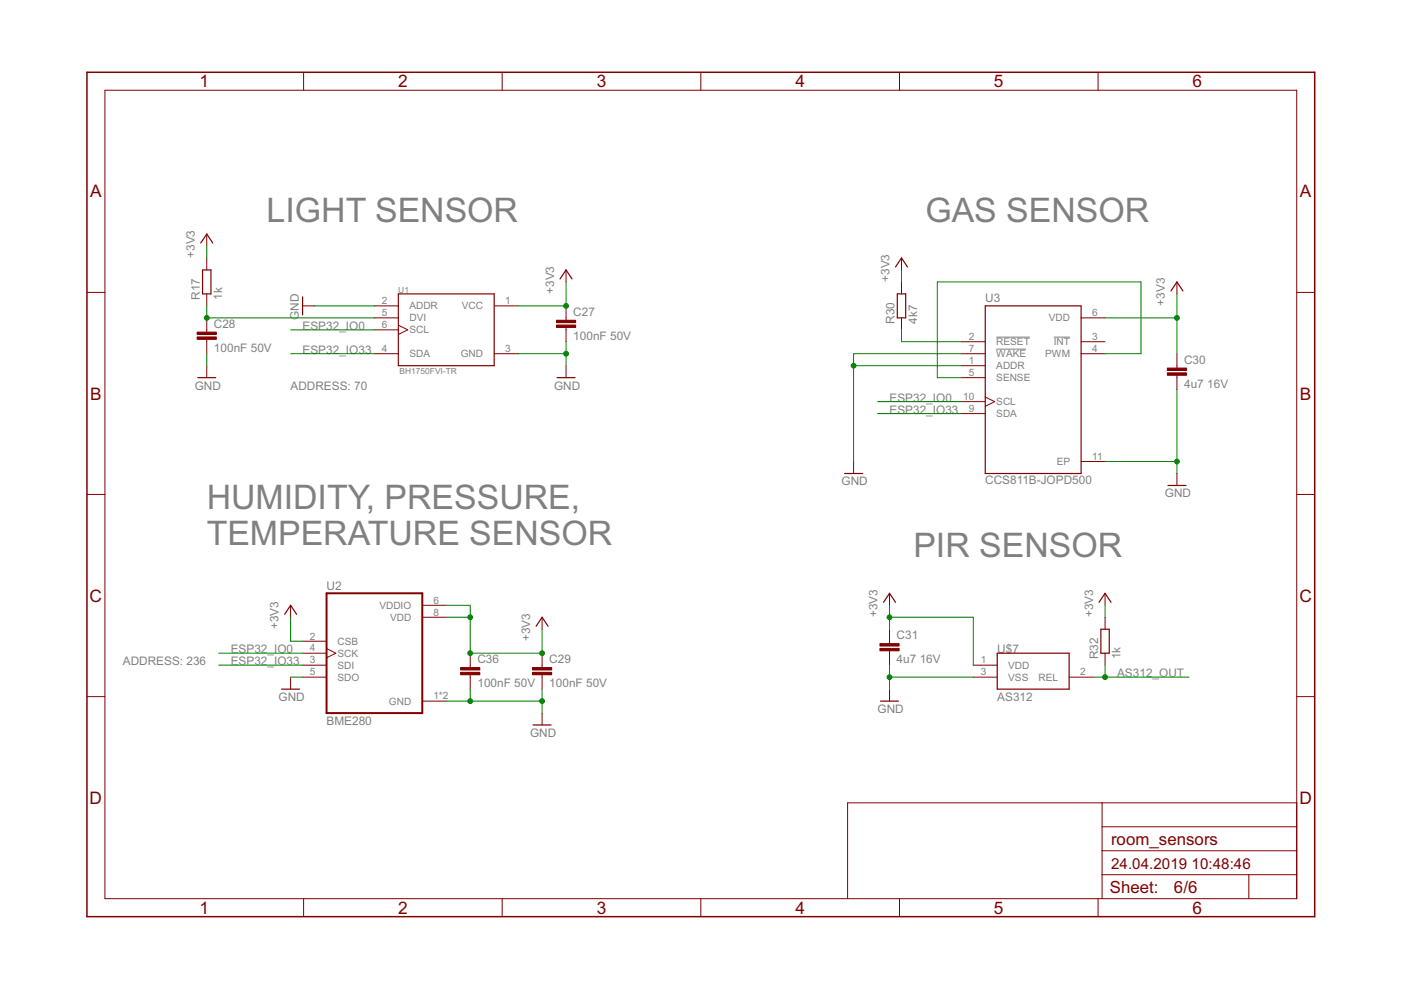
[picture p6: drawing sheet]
<svg xmlns="http://www.w3.org/2000/svg" width="297mm" height="210mm" viewBox="0 0 297 210" stroke-linecap="round" stroke-linejoin="round" font-family="sans-serif">
<path d="M211.2 71.5h7.2M211.2 74h6.4M223.4 71.5h3.5" fill="none" stroke="#808080" stroke-width=".21"/>
<g fill="none" stroke="#800000" stroke-width=".21">
<path d="M22.2 19.1h252.7v171.4h-252.7zM64.4 15.3v3.8M106.5 15.3v3.8M148.6 15.3v3.8M190.7 15.3v3.8M232.8 15.3v3.8M43.8 49.6v2.6M43.8 54.7v2.5M120 57.2v2.6M191.1 54.7v2.5M191.1 59.8v2.5M249.5 59.8v2.5"/>
<path d="M18.4 62h3.8M43.8 62.3v2.6M43.8 67.4v3M43.8 71.9v3.1M43.8 77.5v2.6M64.2 64.9h2.5M79.4 64.9h5.1M79.4 75h5.1M79.4 67.4h5.1M79.4 69.9h5.1M84.5 68.9l1.9 1-1.9 1M104.8 64.9h5.1"/>
<path d="M104.8 75h5.1M120 64.9v3M120 69.4v3.1M120 77.5v2.6M191.1 67.4v2.5M203.8 75h5.1M203.8 77.5h5.1M203.8 72.5h5.1M229.2 75h5.1M229.2 67.4h5.1M229.2 72.5h5.1M249.5 75v3"/>
<path d="M249.5 79.6v3M274.9 62h3.8M181 97.9v2.5M203.8 80.1h5.1M203.8 87.7h5.1M203.8 85.2h5.1M208.9 84.2l2 1-2 .9M229.2 97.9h5.1M18.4 104.8h3.8M249.5 100.4v2.5M274.9 104.8h3.8M61.6 128.3v2.6"/>
<path d="M64.2 136h5M64.2 138.5h5M69.2 137.5l2 1-2 1M89.5 130.9h5.1M89.5 128.3h5.1M99.7 138.5v3M114.9 130.9v2.5M114.9 138.5v3M188.6 125.8v2.5M188.6 133.4v3.1M188.6 138v3M234.3 125.8v2.5"/>
<path d="M234.3 130.9v2.5M234.3 138.5v2.5M18.4 147.7h3.8M61.6 143.6v2.5M64.2 143.6h5M64.2 141h5M89.5 148.7h5.1M99.7 143.1v3M114.9 143.1v3M114.9 151.2v2.5M188.6 146.1v2.6M206.4 143.6h5"/>
<path d="M206.4 141h5M226.7 143.6h5.1M274.9 147.7h3.8M233.7 170.2v20.3M233.7 175.3h41.2M274.9 170.2h-95.2v20.3M64.4 190.5v3.9M106.5 190.5v3.9M148.6 190.5v3.9M190.7 190.5v3.9M232.8 190.5v3.9M233.7 185.5h41.2"/>
<path d="M233.7 180.4h41.2M264.8 185.5v5"/>
</g>
<path d="M18.4 15.3h260.3v179.1h-260.3z" fill="none" stroke="#800000" stroke-width=".32"/>
<g fill="none" stroke="#800000" stroke-width=".25">
<path d="M42.6 51.5l1.2-1.9 1.3 1.9M42.9 57.2h1.8v5.1h-1.8zM118.7 59.1l1.3-1.9 1.3 1.9M189.9 56.6l1.2-1.9 1.3 1.9M64.2 62.9v3.9M84.5 62.3h20.3v15.2h-20.3zM190.2 62.3h1.8v5.1h-1.8zM208.9 64.9h20.3v35.5h-20.3zM248.3 61.7l1.2-1.9 1.3 1.9M41.9 80.1h3.8M118.1 80.1h3.8M179.1 100.4h3.8"/>
<path d="M247.6 102.9h3.8M60.3 130.2l1.3-1.9 1.3 1.9M113.7 132.8l1.2-1.9 1.3 1.9M187.3 127.7l1.3-1.9 1.3 1.9M211.4 138.5h15.3v7.6h-15.3zM233 127.7l1.3-1.9 1.3 1.9M233.4 133.4h1.8v5.1h-1.8zM59.7 146.1h3.8M113 153.7h3.8M186.7 148.7h3.8"/>
</g>
<path d="M69.2 125.8h20.3v25.4h-20.3z" fill="none" stroke="#800000" stroke-width=".42"/>
<g fill="#800000" stroke="#800000" stroke-width=".21">
<path d="M118 68.9h4v.5h-4z"/>
<path d="M118 67.9h4v.5h-4z"/>
<path d="M41.8 71.4h4.1v.5h-4.1z"/>
<path d="M41.8 70.4h4.1v.5h-4.1z"/>
<path d="M112.9 142.6h4.1v.5h-4.1z"/>
<path d="M112.9 141.5h4.1v.5h-4.1z"/>
<path d="M247.5 79.1h4.1v.5h-4.1z"/>
<path d="M247.5 78h4.1v.5h-4.1z"/>
<path d="M186.6 137.5h4v.5h-4z"/>
<path d="M186.6 136.5h4v.5h-4z"/>
<path d="M97.7 142.6h4v.5h-4z"/>
<path d="M97.7 141.5h4v.5h-4z"/>
</g>
<g fill="none" stroke="#008000" stroke-width=".21">
<path d="M43.8 52.2v2.5M120 59.8v5.1h-10.1M191.1 57.2v2.6M43.8 64.9v2.5h35.6M43.8 75v2.5M61.6 75h17.8M61.6 69.9h17.8M66.7 64.9h12.7M109.9 75h10.1M120 72.5v5M181 77.5h22.8M191.1 69.9v2.6h12.7"/>
<path d="M203.8 75h-22.8v22.9M234.3 67.4h15.2M234.3 75h7.6v-15.2h-43.2v20.3h5.1M249.5 62.3v12.7M186.1 87.7h17.7M186.1 85.2h17.7M234.3 97.9h15.2M249.5 82.6v17.8M46.4 138.5h17.8M61.6 130.9v5.1h2.6M94.6 128.3h5.1v10.2h15.2v-5.1M94.6 130.9h5.1"/>
<path d="M188.6 130.9h17.8v10.1M188.6 128.3v5.1M234.3 128.3v2.6M46.4 141h17.8M61.6 143.6h2.6M94.6 148.7h20.3M99.7 146.1v2.6M114.9 146.1v5.1M188.6 141v5.1M188.6 143.6h17.8M231.8 143.6h20.3M234.3 141v2.6"/>
</g>
<g fill="#008000" stroke="#008000" stroke-width=".21">
<circle cx="120" cy="64.9" r=".51"/>
<circle cx="114.9" cy="138.5" r=".51"/>
<circle cx="99.7" cy="130.9" r=".51"/>
<circle cx="99.7" cy="138.5" r=".51"/>
<circle cx="249.5" cy="67.4" r=".51"/>
<circle cx="188.6" cy="130.9" r=".51"/>
<circle cx="120" cy="75" r=".51"/>
<circle cx="114.9" cy="148.7" r=".51"/>
<circle cx="99.7" cy="148.7" r=".51"/>
<circle cx="181" cy="77.5" r=".51"/>
<circle cx="249.5" cy="97.9" r=".51"/>
<circle cx="188.6" cy="143.6" r=".51"/>
<circle cx="43.8" cy="67.4" r=".51"/>
<circle cx="234.3" cy="143.6" r=".51"/>
</g>
<g font-size="8" fill="#808080">
<text x="56.5" y="47.1">LIGHT SENSOR</text>
<text x="196.2" y="47.1">GAS SENSOR</text>
<text x="43.8" y="108">HUMIDITY, PRESSURE,</text>
<text x="43.8" y="115.6">TEMPERATURE SENSOR</text>
<text x="193.7" y="118.2">PIR SENSOR</text>
</g>
<g font-size="4.1" fill="#800000">
<text x="42.3" y="18.5">1</text>
<text x="84.4" y="18.5">2</text>
<text x="126.5" y="18.5">3</text>
<text x="168.6" y="18.5">4</text>
<text x="210.7" y="18.5">5</text>
<text x="252.9" y="18.5">6</text>
<text x="19.1" y="41.9">A</text>
<text x="275.6" y="41.9">A</text>
<text x="19.1" y="84.7">B</text>
<text x="275.6" y="84.7">B</text>
<text x="19" y="127.6">C</text>
<text x="275.5" y="127.6">C</text>
<text x="19" y="170.4">D</text>
<text x="275.5" y="170.4">D</text>
<text x="42.3" y="193.7">1</text>
<text x="84.4" y="193.7">2</text>
<text x="126.5" y="193.7">3</text>
<text x="168.6" y="193.7">4</text>
<text x="210.7" y="193.7">5</text>
<text x="252.9" y="193.7">6</text>
</g>
<g font-size="4" fill="#800000">
<text x="235.6" y="179.1">room_sensors</text>
<text x="235.3" y="189.4">Sheet:</text>
<text x="248.9" y="189.3">6/6</text>
</g>
<g font-size="3.6" fill="#800000">
<text x="235.6" y="184.2">24.04.2019</text>
<text x="252.6" y="184.2">10:48:46</text>
</g>
<g font-size="2.8" fill="#808080">
<text x="41.3" y="54.7" transform="rotate(-90 41.3 54.7)">+3V3</text>
<text x="188.6" y="59.8" transform="rotate(-90 188.6 59.8)">+3V3</text>
<text x="42.3" y="63.6" transform="rotate(-90 42.3 63.6)">R17</text>
<text x="47.1" y="63.6" transform="rotate(-90 47.1 63.6)">1k</text>
<text x="117.5" y="62.3" transform="rotate(-90 117.5 62.3)">+3V3</text>
<text x="208.9" y="64.1">U3</text>
<text x="247" y="64.8" transform="rotate(-90 247 64.8)">+3V3</text>
<text x="45.4" y="69.5">C28</text>
<text x="63.4" y="67.9" transform="rotate(-90 63.4 67.9)">GND</text>
<text x="64.1" y="69.9">ESP32_IO0</text>
<text x="121.5" y="67">C27</text>
<text x="189.6" y="68.7" transform="rotate(-90 189.6 68.7)">R30</text>
<text x="194.4" y="68.7" transform="rotate(-90 194.4 68.7)">4k7</text>
<text x="45.4" y="74.6">100nF 50V</text>
<text x="64.1" y="75">ESP32_IO33</text>
<text x="121.5" y="72.1">100nF 50V</text>
<text x="251.1" y="77.2">C30</text>
<text x="41.3" y="82.6">GND</text>
<text x="61.6" y="82.6">ADDRESS: 70</text>
<text x="117.5" y="82.6">GND</text>
<text x="251.1" y="82.2">4u7</text>
<text x="255.9" y="82.2">16V</text>
<text x="188.6" y="87.7">ESP32_IO33</text>
<text x="188.6" y="85.2">ESP32_IO0</text>
<text x="178.4" y="102.9">GND</text>
<text x="208.9" y="102.7">CCS811B-JOPD500</text>
<text x="247" y="105.5">GND</text>
<text x="69.2" y="125.1">U2</text>
<text x="186" y="130.9" transform="rotate(-90 186 130.9)">+3V3</text>
<text x="231.8" y="130.9" transform="rotate(-90 231.8 130.9)">+3V3</text>
<text x="59.1" y="133.4" transform="rotate(-90 59.1 133.4)">+3V3</text>
<text x="112.4" y="135.9" transform="rotate(-90 112.4 135.9)">+3V3</text>
<text x="190.1" y="135.6">C31</text>
<text x="26.1" y="141">ADDRESS: 236</text>
<text x="48.9" y="141">ESP32_IO33</text>
<text x="48.9" y="138.5">ESP32_IO0</text>
<text x="101.2" y="140.6">C36</text>
<text x="116.5" y="140.6">C29</text>
<text x="190.1" y="140.6">4u7</text>
<text x="195" y="140.6">16V</text>
<text x="211.4" y="138.5">U$7</text>
<text x="232.8" y="139.8" transform="rotate(-90 232.8 139.8)">R32</text>
<text x="236.8" y="143.6">AS312_OUT</text>
<text x="237.6" y="139.8" transform="rotate(-90 237.6 139.8)">1k</text>
<text x="59.1" y="148.6">GND</text>
<text x="101.2" y="145.7">100nF 50V</text>
<text x="116.5" y="145.7">100nF 50V</text>
<text x="211.4" y="148.6">AS312</text>
<text x="69.2" y="153.7">BME280</text>
<text x="186" y="151.2">GND</text>
<text x="112.4" y="156.3">GND</text>
</g>
<g font-size="2.4" fill="#808080">
<text x="80.9" y="64.5">2</text>
<text x="86.8" y="65.6">ADDR</text>
<text x="97.9" y="65.6">VCC</text>
<text x="107.1" y="64.5">1</text>
<text x="80.9" y="67">5</text>
<text x="80.9" y="69.6">6</text>
<text x="86.8" y="68.1">DVI</text>
<text x="86.8" y="70.7">SCL</text>
<text x="222.4" y="68.1">VDD</text>
<text x="231.6" y="67">6</text>
<text x="80.9" y="74.6">4</text>
<text x="86.8" y="75.8">SDA</text>
<text x="97.7" y="75.8">GND</text>
<text x="107.1" y="74.6">3</text>
<text x="205.4" y="77.2">1</text>
<text x="205.4" y="72.1">2</text>
<text x="205.4" y="74.6">7</text>
<text x="211.2" y="73.2">RESET</text>
<text x="211.2" y="75.8">WAKE</text>
<text x="221.6" y="75.8">PWM</text>
<text x="223.4" y="73.2">INT</text>
<text x="231.6" y="72.1">3</text>
<text x="231.6" y="74.6">4</text>
<text x="205.4" y="79.7">5</text>
<text x="211.2" y="78.3">ADDR</text>
<text x="211.2" y="80.8">SENSE</text>
<text x="204.2" y="84.8">10</text>
<text x="205.4" y="87.3">9</text>
<text x="211.2" y="88.5">SDA</text>
<text x="211.2" y="85.9">SCL</text>
<text x="224" y="98.6">EP</text>
<text x="231.6" y="97.5">11</text>
<text x="80.4" y="129.1">VDDIO</text>
<text x="82.7" y="131.6">VDD</text>
<text x="91.9" y="130.5">8</text>
<text x="91.9" y="128">6</text>
<text x="65.7" y="135.6">2</text>
<text x="71.6" y="136.7">CSB</text>
<text x="65.7" y="143.2">5</text>
<text x="65.7" y="140.7">3</text>
<text x="65.7" y="138.1">4</text>
<text x="71.6" y="141.8">SDI</text>
<text x="71.6" y="139.2">SCK</text>
<text x="207.9" y="140.7">1</text>
<text x="207.9" y="143.2">3</text>
<text x="213.8" y="141.8">VDD</text>
<text x="229" y="143.2">2</text>
<text x="71.6" y="144.3">SDO</text>
<text x="82.4" y="149.4">GND</text>
<text x="91.9" y="148.3">1*2</text>
<text x="213.8" y="144.3">VSS</text>
<text x="220.2" y="144.3">REL</text>
</g>
<g font-size="2" fill="#808080">
<text x="84.5" y="62">U1</text>
<text x="84.7" y="79.3">BH1750FVI-TR</text>
</g>
</svg>
